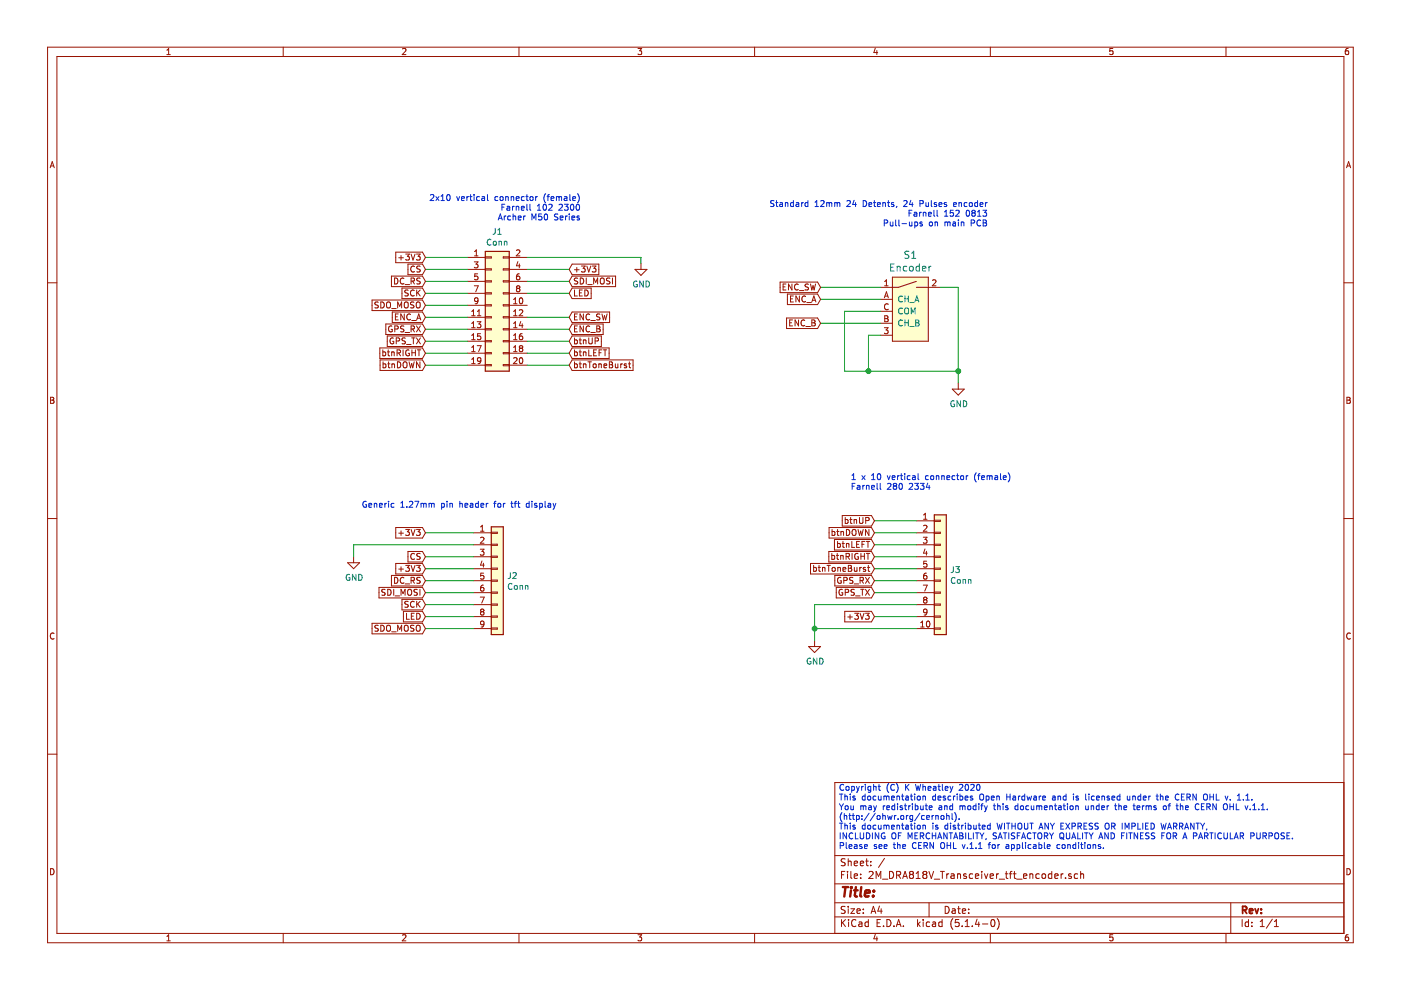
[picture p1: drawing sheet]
EESchema Schematic File Version 4
LIBS:2M_DRA818V_Transceiver_tft_encoder-cache
EELAYER 30 0
EELAYER END
$Descr A4 11693 8268
encoding utf-8
Sheet 1 1
Title ""
Date ""
Rev ""
Comp ""
Comment1 ""
Comment2 ""
Comment3 ""
Comment4 ""
$EndDescr
$Comp
L Connector_Generic:Conn_02x10_Odd_Even J1
U 1 1
P 4100 2550
F 0 "J1" H 4150 3167 50  0000 C CNN
F 1 "Conn" H 4150 3076 50  0000 C CNN
F 2 "Connector_PinHeader_2.54mm:PinHeader_2x10_P2.54mm_Vertical" H 4100 2550 50  0001 C CNN
F 3 "~" H 4100 2550 50  0001 C CNN
	1    4100 2550
	1    0    0    -1  
$EndComp
Wire Wire Line
	3900 2150 3550 2150
Wire Wire Line
	3900 2250 3550 2250
Wire Wire Line
	3900 2350 3550 2350
Wire Wire Line
	3900 2450 3550 2450
Wire Wire Line
	3900 2550 3550 2550
Wire Wire Line
	3900 2650 3550 2650
Wire Wire Line
	3900 2850 3550 2850
Wire Wire Line
	3900 2950 3550 2950
Wire Wire Line
	4400 2250 4750 2250
Wire Wire Line
	4400 2350 4750 2350
Wire Wire Line
	4400 2450 4750 2450
Wire Wire Line
	4400 2650 4750 2650
Wire Wire Line
	4400 2750 4750 2750
Wire Wire Line
	4400 2850 4750 2850
Wire Wire Line
	4400 2950 4750 2950
Wire Wire Line
	5350 2150 5350 2200
Wire Wire Line
	4400 2150 5350 2150
$Comp
L power:GND #PWR02
U 1 1
P 5350 2200
F 0 "#PWR02" H 5350 1950 50  0001 C CNN
F 1 "GND" H 5355 2027 50  0000 C CNN
F 2 "" H 5350 2200 50  0001 C CNN
F 3 "" H 5350 2200 50  0001 C CNN
	1    5350 2200
	1    0    0    -1  
$EndComp
Text GLabel 3550 2150 0    50   Input ~ 0
+3V3
Text GLabel 3550 2250 0    50   Input ~ 0
CS
Text GLabel 3550 2350 0    50   Input ~ 0
DC_RS
Text GLabel 3550 2450 0    50   Input ~ 0
SCK
Text GLabel 3550 2550 0    50   Input ~ 0
SDO_MOSO
Text GLabel 3550 2650 0    50   Input ~ 0
ENC_A
Text GLabel 3550 2950 0    50   Input ~ 0
btnRIGHT
Text GLabel 3550 3050 0    50   Input ~ 0
btnDOWN
Text GLabel 4750 2250 2    50   Input ~ 0
+3V3
Text GLabel 4750 2350 2    50   Input ~ 0
SDI_MOSI
Text GLabel 4750 2450 2    50   Input ~ 0
LED
Text GLabel 4750 2650 2    50   Input ~ 0
ENC_SW
Text GLabel 4750 2750 2    50   Input ~ 0
ENC_B
Text GLabel 4750 2850 2    50   Input ~ 0
btnUP
Text GLabel 4750 2950 2    50   Input ~ 0
btnLEFT
Text Notes 4850 1850 2    50   ~ 0
2x10 vertical connector (female)\nFarnell 102 2300\nArcher M50 Series
$Comp
L Connector_Generic:Conn_01x09 J2
U 1 1
P 4150 4850
F 0 "J2" H 4230 4892 50  0000 L CNN
F 1 "Conn" H 4230 4801 50  0000 L CNN
F 2 "Connector_PinHeader_2.54mm:PinHeader_1x09_P2.54mm_Vertical" H 4150 4850 50  0001 C CNN
F 3 "~" H 4150 4850 50  0001 C CNN
	1    4150 4850
	1    0    0    -1  
$EndComp
Text Notes 4650 4250 2    50   ~ 0
Generic 1.27mm pin header for tft display
Wire Wire Line
	3950 4450 3550 4450
Wire Wire Line
	3950 4650 3550 4650
Wire Wire Line
	3950 4750 3550 4750
Wire Wire Line
	3950 4850 3550 4850
Wire Wire Line
	3950 4950 3550 4950
Wire Wire Line
	3950 5050 3550 5050
Wire Wire Line
	3950 5150 3550 5150
Wire Wire Line
	3950 5250 3550 5250
Text GLabel 3550 4450 0    50   Input ~ 0
+3V3
Text GLabel 3550 4650 0    50   Input ~ 0
CS
Text GLabel 3550 4750 0    50   Input ~ 0
+3V3
Text GLabel 3550 4850 0    50   Input ~ 0
DC_RS
Text GLabel 3550 4950 0    50   Input ~ 0
SDI_MOSI
Text GLabel 3550 5050 0    50   Input ~ 0
SCK
Text GLabel 3550 5150 0    50   Input ~ 0
LED
Text GLabel 3550 5250 0    50   Input ~ 0
SDO_MOSO
Wire Wire Line
	2950 4550 2950 4650
Wire Wire Line
	2950 4550 3950 4550
$Comp
L power:GND #PWR01
U 1 1
P 2950 4650
F 0 "#PWR01" H 2950 4400 50  0001 C CNN
F 1 "GND" H 2955 4477 50  0000 C CNN
F 2 "" H 2950 4650 50  0001 C CNN
F 3 "" H 2950 4650 50  0001 C CNN
	1    2950 4650
	1    0    0    -1  
$EndComp
$Comp
L dk_Encoders:PEC11R-4215F-S0024 S1
U 1 1
P 7650 2500
F 0 "S1" H 7600 2872 60  0000 C CNN
F 1 "Encoder" H 7600 2766 60  0000 C CNN
F 2 "digikey-footprints:Rotary_Encoder_Switched_PEC11R" H 7850 2700 60  0001 L CNN
F 3 "https://www.bourns.com/docs/Product-Datasheets/PEC11R.pdf" H 7850 2800 60  0001 L CNN
F 4 "PEC11R-4215F-S0024-ND" H 7850 2900 60  0001 L CNN "Digi-Key_PN"
F 5 "PEC11R-4215F-S0024" H 7850 3000 60  0001 L CNN "MPN"
F 6 "Sensors, Transducers" H 7850 3100 60  0001 L CNN "Category"
F 7 "Encoders" H 7850 3200 60  0001 L CNN "Family"
F 8 "https://www.bourns.com/docs/Product-Datasheets/PEC11R.pdf" H 7850 3300 60  0001 L CNN "DK_Datasheet_Link"
F 9 "/product-detail/en/bourns-inc/PEC11R-4215F-S0024/PEC11R-4215F-S0024-ND/4499665" H 7850 3400 60  0001 L CNN "DK_Detail_Page"
F 10 "ROTARY ENCODER MECHANICAL 24PPR" H 7850 3500 60  0001 L CNN "Description"
F 11 "Bourns Inc." H 7850 3600 60  0001 L CNN "Manufacturer"
F 12 "Active" H 7850 3700 60  0001 L CNN "Status"
	1    7650 2500
	1    0    0    -1  
$EndComp
Wire Wire Line
	7350 2600 7050 2600
Wire Wire Line
	7050 2600 7050 3100
Wire Wire Line
	7850 2400 8000 2400
Wire Wire Line
	8000 2400 8000 3100
Wire Wire Line
	8000 3100 7250 3100
Wire Wire Line
	8000 3100 8000 3200
Connection ~ 8000 3100
$Comp
L power:GND #PWR03
U 1 1
P 8000 3200
F 0 "#PWR03" H 8000 2950 50  0001 C CNN
F 1 "GND" H 8005 3027 50  0000 C CNN
F 2 "" H 8000 3200 50  0001 C CNN
F 3 "" H 8000 3200 50  0001 C CNN
	1    8000 3200
	1    0    0    -1  
$EndComp
Wire Wire Line
	7350 2400 6850 2400
Wire Wire Line
	7350 2500 6850 2500
Wire Wire Line
	7350 2700 6850 2700
Text GLabel 6850 2400 0    50   Input ~ 0
ENC_SW
Text GLabel 6850 2700 0    50   Input ~ 0
ENC_B
Text GLabel 6850 2500 0    50   Input ~ 0
ENC_A
Wire Wire Line
	3900 3050 3550 3050
Text Notes 8250 1900 2    50   ~ 0
Standard 12mm 24 Detents, 24 Pulses encoder\nFarnell 152 0813\nPull-ups on main PCB
Text GLabel 4750 3050 2    50   Input ~ 0
btnToneBurst
Wire Wire Line
	4400 3050 4750 3050
Wire Wire Line
	3900 2750 3550 2750
Text GLabel 3550 2850 0    50   Input ~ 0
GPS_TX
Text GLabel 3550 2750 0    50   Input ~ 0
GPS_RX
Text Notes 7000 7100 0    50   ~ 0
Copyright (C) K Wheatley 2020\nThis documentation describes Open Hardware and is licensed under the CERN OHL v. 1.1.\nYou may redistribute and modify this documentation under the terms of the CERN OHL v.1.1. \n(http://ohwr.org/cernohl). \nThis documentation is distributed WITHOUT ANY EXPRESS OR IMPLIED WARRANTY, \nINCLUDING OF MERCHANTABILITY, SATISFACTORY QUALITY AND FITNESS FOR A PARTICULAR PURPOSE. \nPlease see the CERN OHL v.1.1 for applicable conditions.
$Comp
L Connector_Generic:Conn_01x10 J3
U 1 1
P 7850 4750
F 0 "J3" H 7930 4742 50  0000 L CNN
F 1 "Conn" H 7930 4651 50  0000 L CNN
F 2 "Connector_PinHeader_2.54mm:PinHeader_1x10_P2.54mm_Vertical" H 7850 4750 50  0001 C CNN
F 3 "~" H 7850 4750 50  0001 C CNN
	1    7850 4750
	1    0    0    -1  
$EndComp
Wire Wire Line
	7650 4350 7300 4350
Wire Wire Line
	7650 4450 7300 4450
Wire Wire Line
	7650 4550 7300 4550
Wire Wire Line
	7650 4650 7300 4650
Wire Wire Line
	7650 4750 7300 4750
Wire Wire Line
	7650 4850 7300 4850
Wire Wire Line
	7650 4950 7300 4950
Wire Wire Line
	7650 5150 7300 5150
Text GLabel 7300 4350 0    50   Input ~ 0
btnUP
Text GLabel 7300 4450 0    50   Input ~ 0
btnDOWN
Text GLabel 7300 4550 0    50   Input ~ 0
btnLEFT
Text GLabel 7300 4650 0    50   Input ~ 0
btnRIGHT
Text GLabel 7300 4750 0    50   Input ~ 0
btnToneBurst
Text GLabel 7300 4850 0    50   Input ~ 0
GPS_RX
Text GLabel 7300 4950 0    50   Input ~ 0
GPS_TX
Text GLabel 7300 5150 0    50   Input ~ 0
+3V3
Wire Wire Line
	6800 5250 6800 5350
Wire Wire Line
	6800 5250 7650 5250
Wire Wire Line
	6800 5050 6800 5250
Wire Wire Line
	6800 5050 7650 5050
Connection ~ 6800 5250
$Comp
L power:GND #PWR04
U 1 1
P 6800 5350
F 0 "#PWR04" H 6800 5100 50  0001 C CNN
F 1 "GND" H 6805 5177 50  0000 C CNN
F 2 "" H 6800 5350 50  0001 C CNN
F 3 "" H 6800 5350 50  0001 C CNN
	1    6800 5350
	1    0    0    -1  
$EndComp
Text Notes 7100 4100 0    50   ~ 0
1 x 10 vertical connector (female)\nFarnell 280 2334
Wire Wire Line
	7350 2800 7250 2800
Wire Wire Line
	7250 2800 7250 3100
Connection ~ 7250 3100
Wire Wire Line
	7250 3100 7050 3100
$EndSCHEMATC
